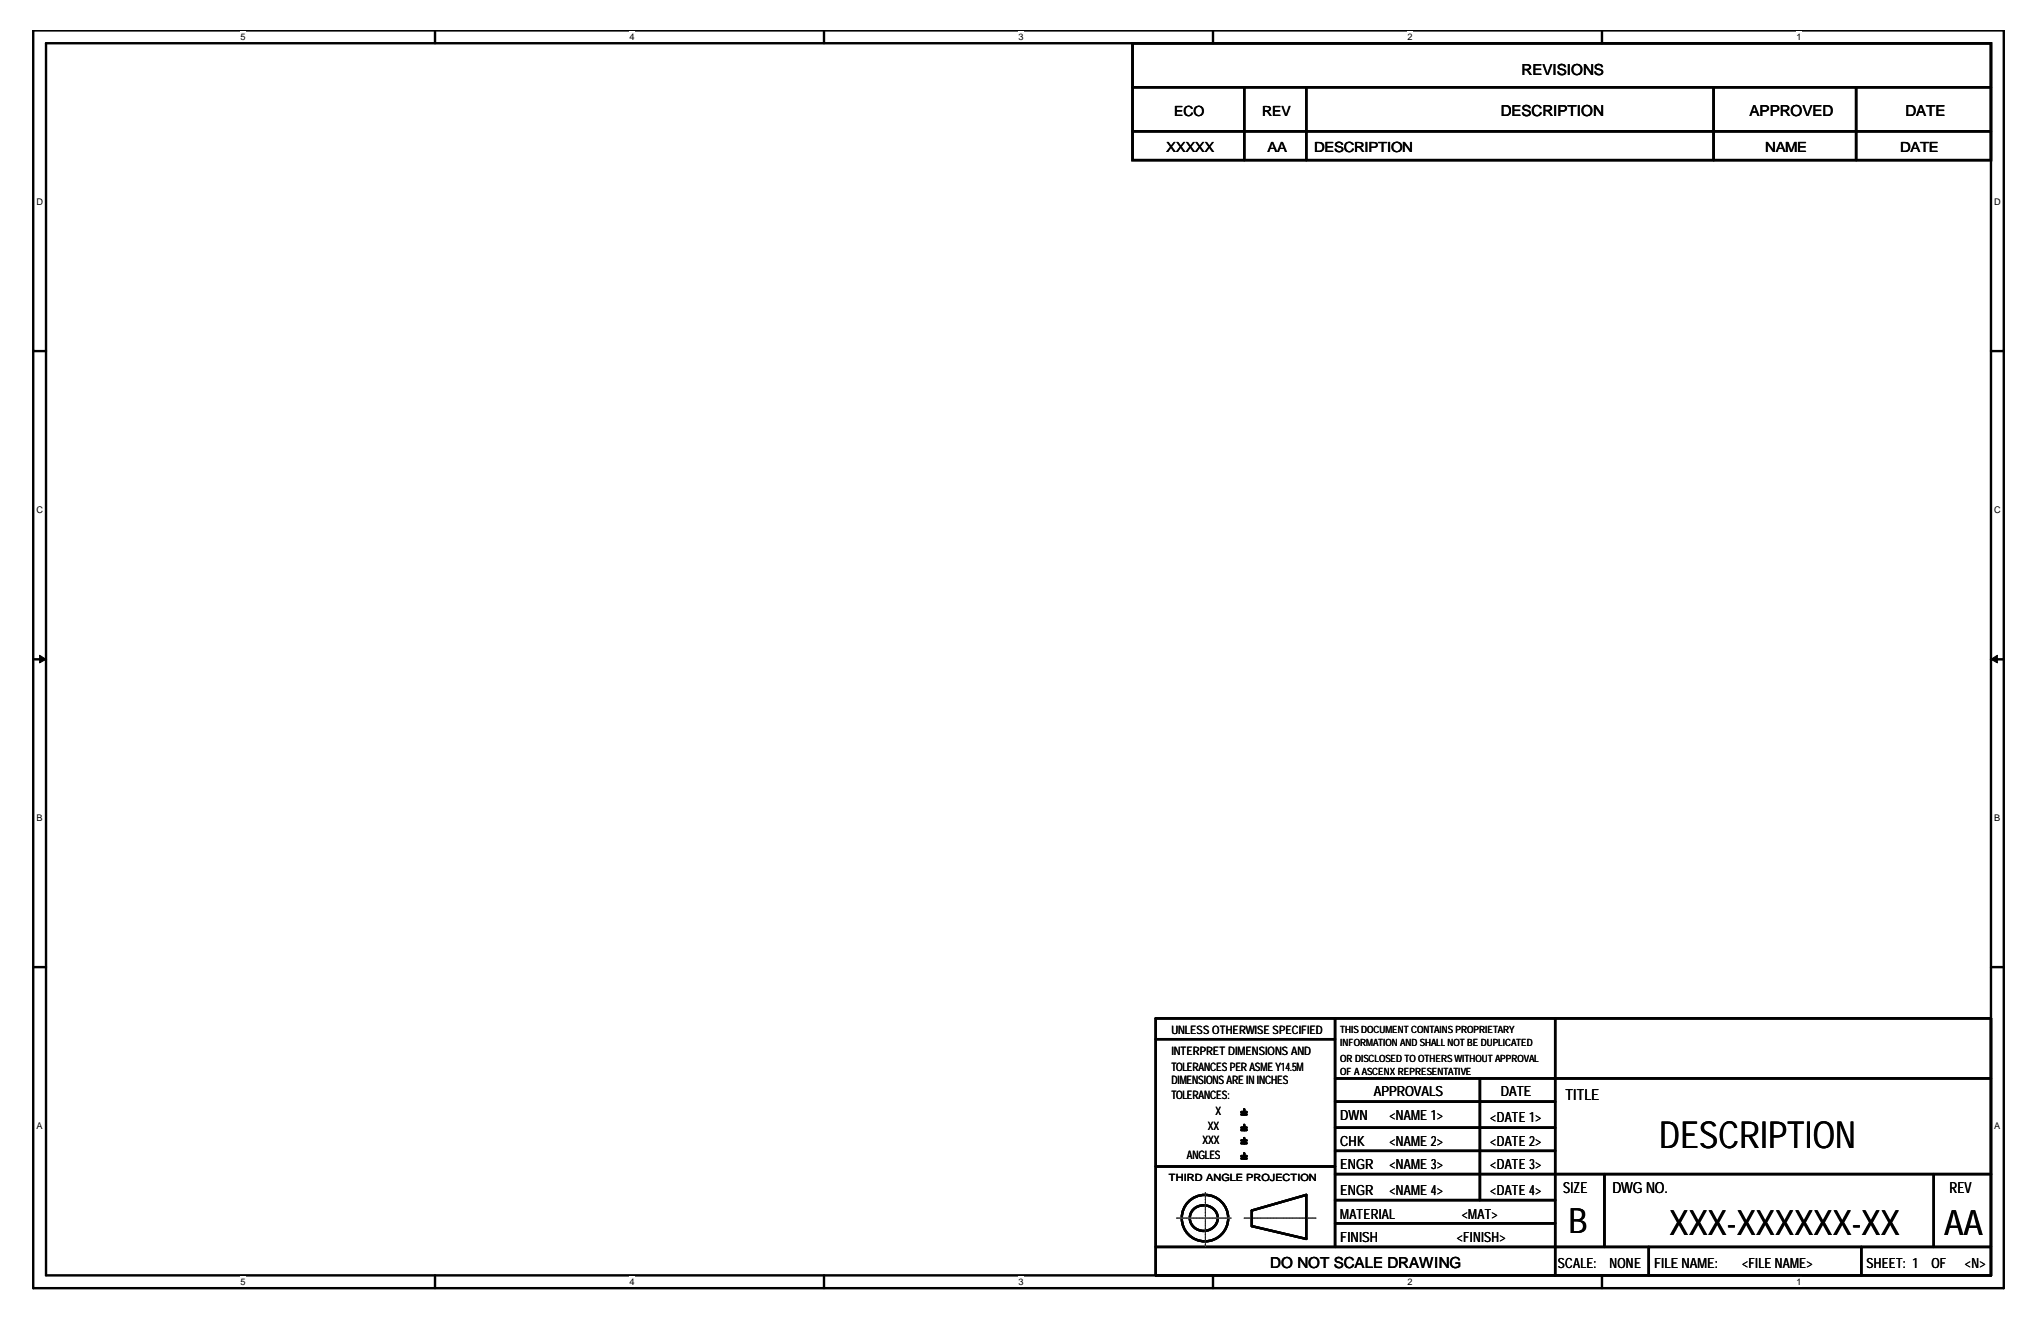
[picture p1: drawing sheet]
<svg xmlns="http://www.w3.org/2000/svg" width="432mm" height="279mm" viewBox="0 0 432 279" stroke-linecap="round" stroke-linejoin="round" font-family="sans-serif">
<path d="M7 6.4h416.9v266.1h-416.9zM9.7 9.1h411.5v260.6h-411.5z" fill="none" stroke="#000" stroke-width=".51"/>
<g fill="#fff">
<path d="M50.9 6.7h1.1v2.2h-1.1z"/>
<path d="M50.9 270h1.1v2.2h-1.1z"/>
</g>
<path d="M92 6.4v2.7M92 269.7v2.8" fill="none" stroke="#000" stroke-width=".51"/>
<g fill="#fff">
<path d="M133.2 6.7h1.1v2.2h-1.1z"/>
<path d="M133.2 270h1.1v2.2h-1.1z"/>
</g>
<path d="M174.3 6.4v2.7M174.3 269.7v2.8" fill="none" stroke="#000" stroke-width=".51"/>
<g fill="#fff">
<path d="M215.5 6.7h1.1v2.2h-1.1z"/>
<path d="M215.5 270h1.1v2.2h-1.1z"/>
</g>
<path d="M256.6 6.4v2.7M256.6 269.7v2.8" fill="none" stroke="#000" stroke-width=".51"/>
<g fill="#fff">
<path d="M297.8 6.7h1.1v2.2h-1.1z"/>
<path d="M297.8 270h1.1v2.2h-1.1z"/>
</g>
<path d="M338.9 6.4v2.7M338.9 269.7v2.8" fill="none" stroke="#000" stroke-width=".51"/>
<g fill="#fff">
<path d="M380.1 6.7h1.1v2.2h-1.1z"/>
<path d="M380.1 270h1.1v2.2h-1.1z"/>
<path d="M7.7 41.7h1.4v2.2h-1.4z"/>
<path d="M421.9 41.7h1.4v2.2h-1.4z"/>
<path d="M7.7 106.8h1.4v2.2h-1.4z"/>
<path d="M421.9 106.8h1.4v2.2h-1.4z"/>
</g>
<path d="M7 74.3h2.7M421.2 74.3h2.7" fill="none" stroke="#000" stroke-width=".51"/>
<g fill="#fff">
<path d="M7.7 172h1.3v2.2h-1.3z"/>
<path d="M421.9 172h1.3v2.2h-1.3z"/>
</g>
<path d="M7 139.4h2.7M421.2 139.4h2.7" fill="none" stroke="#000" stroke-width=".51"/>
<g fill="#000" stroke="#000" stroke-width=".21">
<path d="M8.4 138.6l1.3 .8-1.3 .8z" fill-rule="evenodd"/>
<path d="M421.2 139.4l1.4-.8v1.6z" fill-rule="evenodd"/>
</g>
<g fill="#fff">
<path d="M7.7 237.1h1.3v2.2h-1.3z"/>
<path d="M421.9 237.1h1.3v2.2h-1.3z"/>
</g>
<g fill="none" stroke="#000" stroke-width=".51">
<path d="M239.6 9.1h181.6v24.8h-181.6zM239.6 18.5h181.6M263.2 18.5v15.4M276.4 18.5v15.4M362.5 18.5v15.4M392.7 18.5v15.4M239.6 27.8h181.6M7 204.6h2.7M244.5 219.8h37.9M244.5 215.4h176.7v54.3h-176.7zM282.4 215.4v48.3M329 215.4v54.3"/>
<path d="M421.2 204.6h2.7M262.6 238.5h1.1M262.6 235.7h1.1M262.6 235.2h1.1M262.6 239h1.1M263.2 234.6v1.1M263.2 237.9v1.1M282.4 228.1h138.8M282.4 233h46.6M282.4 238.5h46.6M313.1 228.1v25.7M244.5 246.7h37.9"/>
<path d="M252.3 255.9a2.97 2.97 0 0 1 3.5-.8 2.97 2.97 0 0 1 1.8 3.1 2.96 2.96 0 0 1-3.5 2.1 2.96 2.96 0 0 1-2.3-3.3zM262.6 241.8h1.1M262.6 241.2h1.1M262.6 245h1.1M262.6 244.5h1.1M263.2 240.7v1.1M263.2 243.9v1.1M264.8 256l11.6-3.3v9.3l-11.6-2.7zM282.4 243.4h46.6M282.4 248.3h138.8M282.4 253.8h46.6M282.4 258.7h46.6"/>
<path d="M339.4 248.3v15.4M409.1 248.3v15.4M244.5 263.7h176.7M348.8 263.7v6M393.8 263.7v6"/>
<circle cx="254.9" cy="257.6" r="4.9"/>
</g>
<path d="M248.9 257.6h11.5M255 252.2v11.5M263.2 257.6h15.4" fill="none" stroke="#fff" stroke-width=".21" stroke-dasharray=".3 .2 .1 .2"/>
<path d="M248.9 257.6h11.5M255 252.2v11.5M263.2 257.6h15.4" fill="none" stroke="#000" stroke-width=".21" stroke-dasharray=".3 .2 .1 .2"/>
<text font-size="7.9" x="351" y="242.9">DESCRIPTION</text>
<g font-size="7.4">
<text x="331.8" y="260.7">B</text>
<text x="353.1" y="261.3">XXX-XXXXXX-XX</text>
<text x="411.3" y="261.3">AA</text>
</g>
<g font-size="3.2">
<text x="321.9" y="15.8">REVISIONS</text>
<text x="317.5" y="24.6">DESCRIPTION</text>
<text x="370.2" y="24.6">APPROVED</text>
<text x="403.1" y="24.6">DATE</text>
<text x="331.2" y="232.7">TITLE</text>
<text x="330.7" y="252.4">SIZE</text>
<text x="341.1" y="252.4">DWG NO.</text>
<text x="412.4" y="252.4">REV</text>
<text x="268.7" y="268.2">DO NOT SCALE DRAWING</text>
</g>
<g font-size="3">
<text x="248.4" y="24.5">ECO</text>
<text x="267" y="24.5">REV</text>
<text x="246.7" y="32.2">XXXXX</text>
<text x="268.1" y="32.2">AA</text>
<text x="278" y="32.2">DESCRIPTION</text>
<text x="373.5" y="32.2">NAME</text>
<text x="402" y="32.2">DATE</text>
<text x="290.7" y="231.9">APPROVALS</text>
<text x="317.5" y="231.9">DATE</text>
<text x="283.5" y="236.9">DWN</text>
<text x="294" y="236.9">&lt;NAME 1&gt;</text>
<text x="315.3" y="237.4">&lt;DATE 1&gt;</text>
<text x="283.5" y="242.4">CHK</text>
<text x="294" y="242.4">&lt;NAME 2&gt;</text>
<text x="315.3" y="242.4">&lt;DATE 2&gt;</text>
<text x="283.5" y="247.3">ENGR</text>
<text x="294" y="247.3">&lt;NAME 3&gt;</text>
<text x="315.3" y="247.3">&lt;DATE 3&gt;</text>
<text x="283.5" y="252.8">ENGR</text>
<text x="283.5" y="257.7">MATERIAL</text>
<text x="294" y="252.8">&lt;NAME 4&gt;</text>
<text x="309.3" y="257.7">&lt;MAT&gt;</text>
<text x="315.3" y="252.8">&lt;DATE 4&gt;</text>
<text x="283.5" y="262.6">FINISH</text>
<text x="308.2" y="262.6">&lt;FINISH&gt;</text>
<text x="329.6" y="268.1">SCALE:</text>
<text x="340.5" y="268.1">NONE</text>
<text x="349.9" y="268.1">FILE NAME:</text>
<text x="368.6" y="268.1">&lt;FILE NAME&gt;</text>
<text x="394.9" y="268.1">SHEET: 111</text>
<text x="394.9" y="268.1">SHEET:</text>
<text x="408.6" y="268.1">OF</text>
<text x="415.7" y="268.1">&lt;N&gt;</text>
</g>
<g font-size="2.5">
<text x="247.8" y="218.8">UNLESS OTHERWIIISE SPECIFIED</text>
<text x="247.8" y="218.8">UNLESS OTHERWSE SPECIFIED</text>
<text x="247.8" y="223.2">INTERPRET DIMENSIONS AND</text>
<text x="247.8" y="226.5">TOLERANCESPERASME Y14...5M</text>
<text x="247.8" y="226.5">TOLERANCESPERASME Y145M</text>
<text x="247.8" y="229.3">DIMENSIONSARE ININCHES</text>
<text x="247.8" y="232.5">TOLERANCES:</text>
<text x="255.5" y="239.1">XX</text>
<text x="257.1" y="235.8">X</text>
<text x="251.1" y="245.1">ANGLES</text>
<text x="254.4" y="241.9">XXX</text>
</g>
<g font-size="2.1">
<text x="283.5" y="218.5">THISDOCUMENTCONTAINSPROPRIETARY</text>
<text x="283.5" y="221.3">INFORMATIONANDSHALLNOTBE DUPLICATED</text>
<text x="283.5" y="224.6">OR DISCLOSEDTOOTHERSWIIITHOUTAPPROVAL</text>
<text x="283.5" y="227.3">OF AASCENXREPRESENTATIVE</text>
<text x="283.5" y="224.6">OR DISCLOSEDTOOTHERSWTHOUTAPPROVAL</text>
<text x="247.3" y="249.8">THIRD ANGLE PROJECTION</text>
</g>
<g font-size="1.9">
<text x="50.9" y="8.5">5</text>
<text x="133.2" y="8.5">4</text>
<text x="215.5" y="8.5">3</text>
<text x="297.8" y="8.5">2</text>
<text x="380.1" y="8.5">1</text>
<text x="7.7" y="43.4">D</text>
<text x="421.9" y="43.4">D</text>
<text x="7.7" y="108.5">C</text>
<text x="421.9" y="108.5">C</text>
<text x="7.7" y="173.7">B</text>
<text x="421.9" y="173.7">B</text>
<text x="7.7" y="238.8">A</text>
<text x="421.9" y="238.8">A</text>
<text x="50.9" y="271.8">5</text>
<text x="133.2" y="271.8">4</text>
<text x="215.5" y="271.8">3</text>
<text x="297.8" y="271.8">2</text>
<text x="380.1" y="271.8">1</text>
</g>
</svg>
